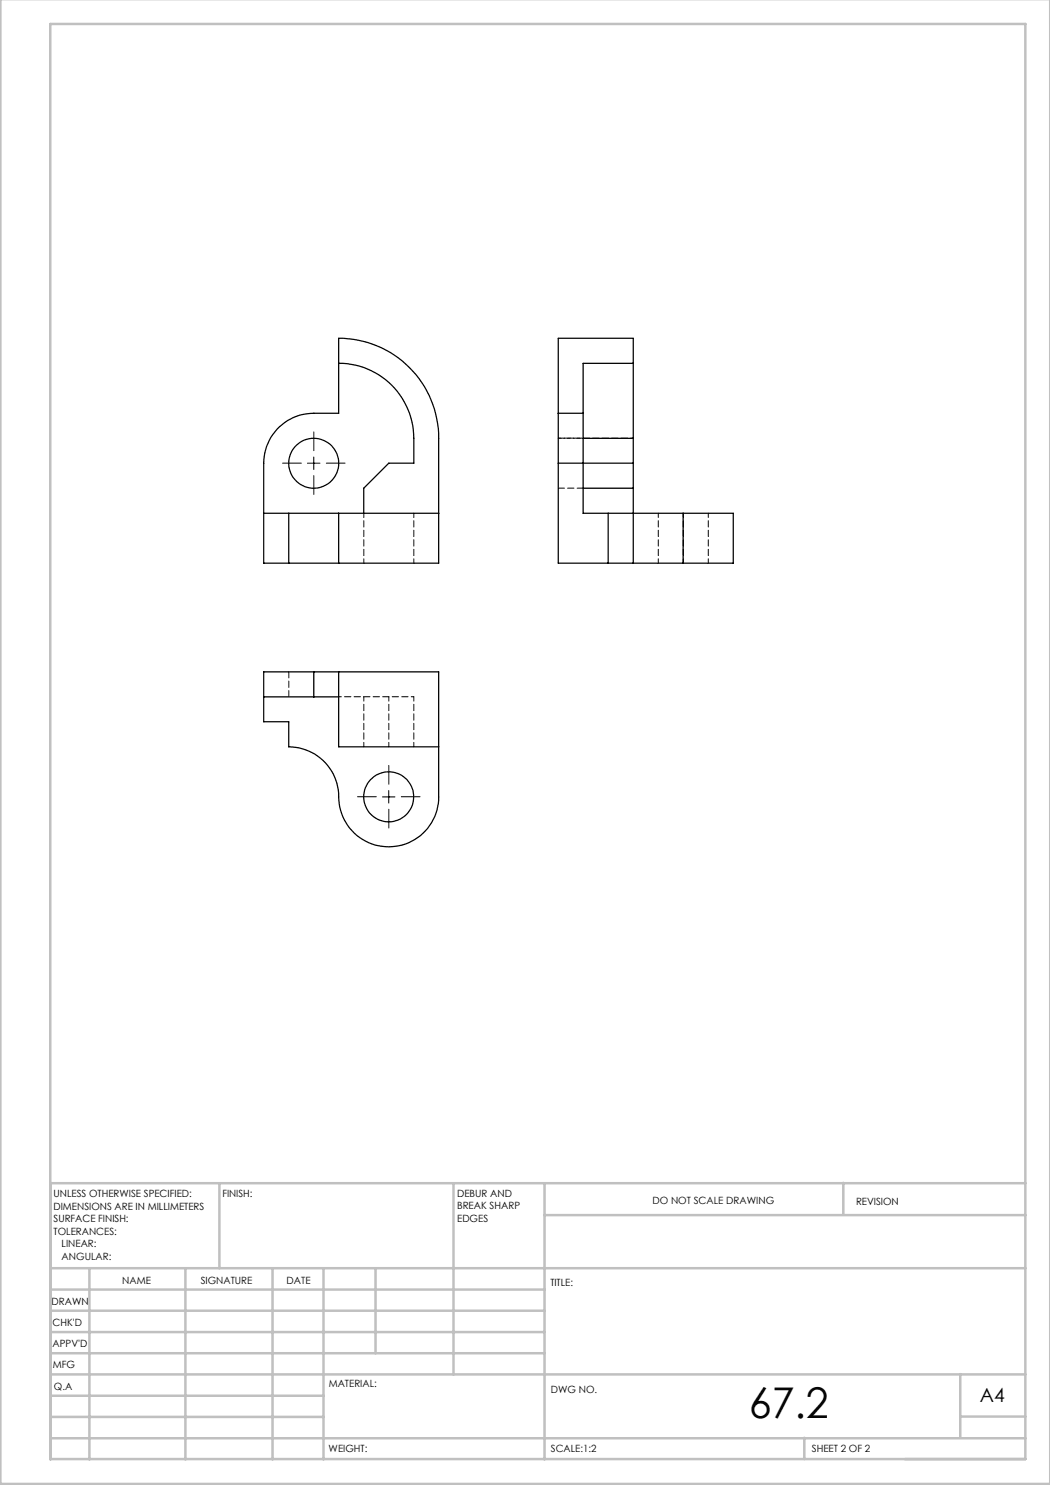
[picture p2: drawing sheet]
<svg xmlns="http://www.w3.org/2000/svg" width="210mm" height="297mm" viewBox="0 0 210 297" stroke-linecap="round" stroke-linejoin="round" font-family="sans-serif">
<path d="M60.3 92.6h-3.8M62.8 90.1v-3.7M62.8 95.1v3.8M65.3 92.6h3.7M75.3 159.4h-3.8M77.8 156.9v-3.8M80.3 159.4h3.7M77.8 161.9v3.7" fill="none" stroke="#000" stroke-width=".2" stroke-dasharray="15.2 1.3 1.3 1.3"/>
<path d="M61.5 92.6h2.5M62.8 91.4v2.5M76.5 159.4h2.5M77.8 158.1v2.5" fill="none" stroke="#000" stroke-width=".2"/>
<g fill="none" stroke="#c0c0c0" stroke-width=".5">
<path d="M.1 -.1v296.9h209.9v-296.9M10.1 4.8h195v287h-195zM43.9 236.6v17M90.7 236.6v38.3M108.9 236.6v55.3M168.7 236.6v6.3M205.1 236.6h-195v55.3M10.1 253.6h195M10.1 257.9h98.8M17.9 253.6v38.3M37.1 253.6v38.3M54.5 253.6v38.3"/>
<path d="M64.7 253.6v38.3M75.1 253.6v17M108.9 243h96.2M10.1 270.6h98.8M10.1 266.4h98.8M10.1 262.1h98.8M10.1 279.1h54.6M10.1 274.9h195M192.1 274.8v12.7M10.1 287.7h195M10.1 283.4h54.6M160.9 287.5v4.3"/>
<path d="M192.1 283.3h13"/>
</g>
<g fill="none" stroke="#000" stroke-width=".25">
<path d="M67.7 72.7a15 15 0 0 1 15.1 15v4.9h-5l-5.1 5v5.1M126.6 72.7v15M126.6 72.7h-10v10M126.6 72.7v-5h-14.9v15M111.7 82.7v9.9M111.7 92.6h14.9M111.7 92.6v20h14.9M111.7 82.7h4.9M116.6 82.7v20h20M116.6 87.7h10M116.6 97.6h10M126.6 87.7v24.9"/>
<path d="M52.7 102.7h5M57.7 112.6h-5v-20a10 10 0 0 1 10.1-9.9h4.9v-15a20 20 0 0 1 20 20v24.9h-20M57.7 112.6h10M57.7 102.7h10M57.7 102.7v9.9M67.7 102.7h20M67.7 102.7v9.9M121.6 102.7v9.9M126.6 112.6h10M136.6 102.7h10v9.9h-10M136.6 102.7v9.9M52.7 139.4h10.1"/>
<path d="M62.8 134.4h-10.1v10h5v5a10.1 10.1 0 0 1 10.1 10.7 10 10 0 0 0 10.3 9.3 10 10 0 0 0 9.6-10v-25h-20M62.8 134.4v5M62.8 139.4h4.9M62.8 134.4h4.9M67.7 134.4v15h20"/>
<circle cx="62.7" cy="92.6" r="5"/>
<circle cx="77.7" cy="159.4" r="5"/>
</g>
<path d="M72.8 102.6v10M82.8 112.6v-10M131.7 102.6v10M136.7 112.6v-10M141.7 112.6v-10M72.8 149.4v-10M77.8 149.4v-10M82.8 149.4v-10" fill="none" stroke="#000" stroke-width=".2" stroke-dasharray="1.3 .6" stroke-dashoffset=".4"/>
<path d="M126.7 87.6h-15M82.8 139.4h-15" fill="none" stroke="#000" stroke-width=".2" stroke-dasharray="1.3 .6" stroke-dashoffset=".8"/>
<path d="M111.7 97.6h5M116.7 87.6h-5M57.8 134.4v5" fill="none" stroke="#000" stroke-width=".2" stroke-dasharray="1.3 .6"/>
<text font-size="8.5" x="149.8" y="283.5">67.2</text>
<text font-size="3.9" x="196" y="280.4">A4</text>
<g font-size="2">
<text x="10.7" y="239.5">UNLESS OTHERWISE SPECIFIED:</text>
<text x="44.5" y="239.5">FINISH:</text>
<text x="91.4" y="239.4">DEBUR AND</text>
<text x="10.7" y="242">DIMENSIONS ARE IN MILLIMETERS</text>
<text x="10.7" y="244.5">SURFACE FINISH:</text>
<text x="91.4" y="241.9">BREAK SHARP</text>
<text x="91.4" y="244.4">EDGES</text>
<text x="130.5" y="240.8">DO NOT SCALE DRAWING</text>
<text x="171.2" y="241">REVISION</text>
<text x="10.7" y="247">TOLERANCES:</text>
<text x="12.3" y="249.5">LINEAR:</text>
<text x="12.3" y="252">ANGULAR:</text>
<text x="24.4" y="256.9">NAME</text>
<text x="40.1" y="256.8">SIGNATURE</text>
<text x="57.3" y="256.8">DATE</text>
<text x="110.1" y="257.1">TITLE:</text>
<text x="10.3" y="260.9">DRAWN</text>
<text x="10.5" y="269.3">APPV'D</text>
<text x="10.5" y="265.2">CHK'D</text>
<text x="10.6" y="273.6">MFG</text>
<text x="10.8" y="278">Q.A</text>
<text x="65.8" y="277.4">MATERIAL:</text>
<text x="110.2" y="278.5">DWG NO.</text>
<text x="65.7" y="290.4">WEIGHT:</text>
<text x="110.2" y="290.5">SCALE:1:2</text>
<text x="162.4" y="290.4">SHEET 2 OF 2</text>
</g>
</svg>
